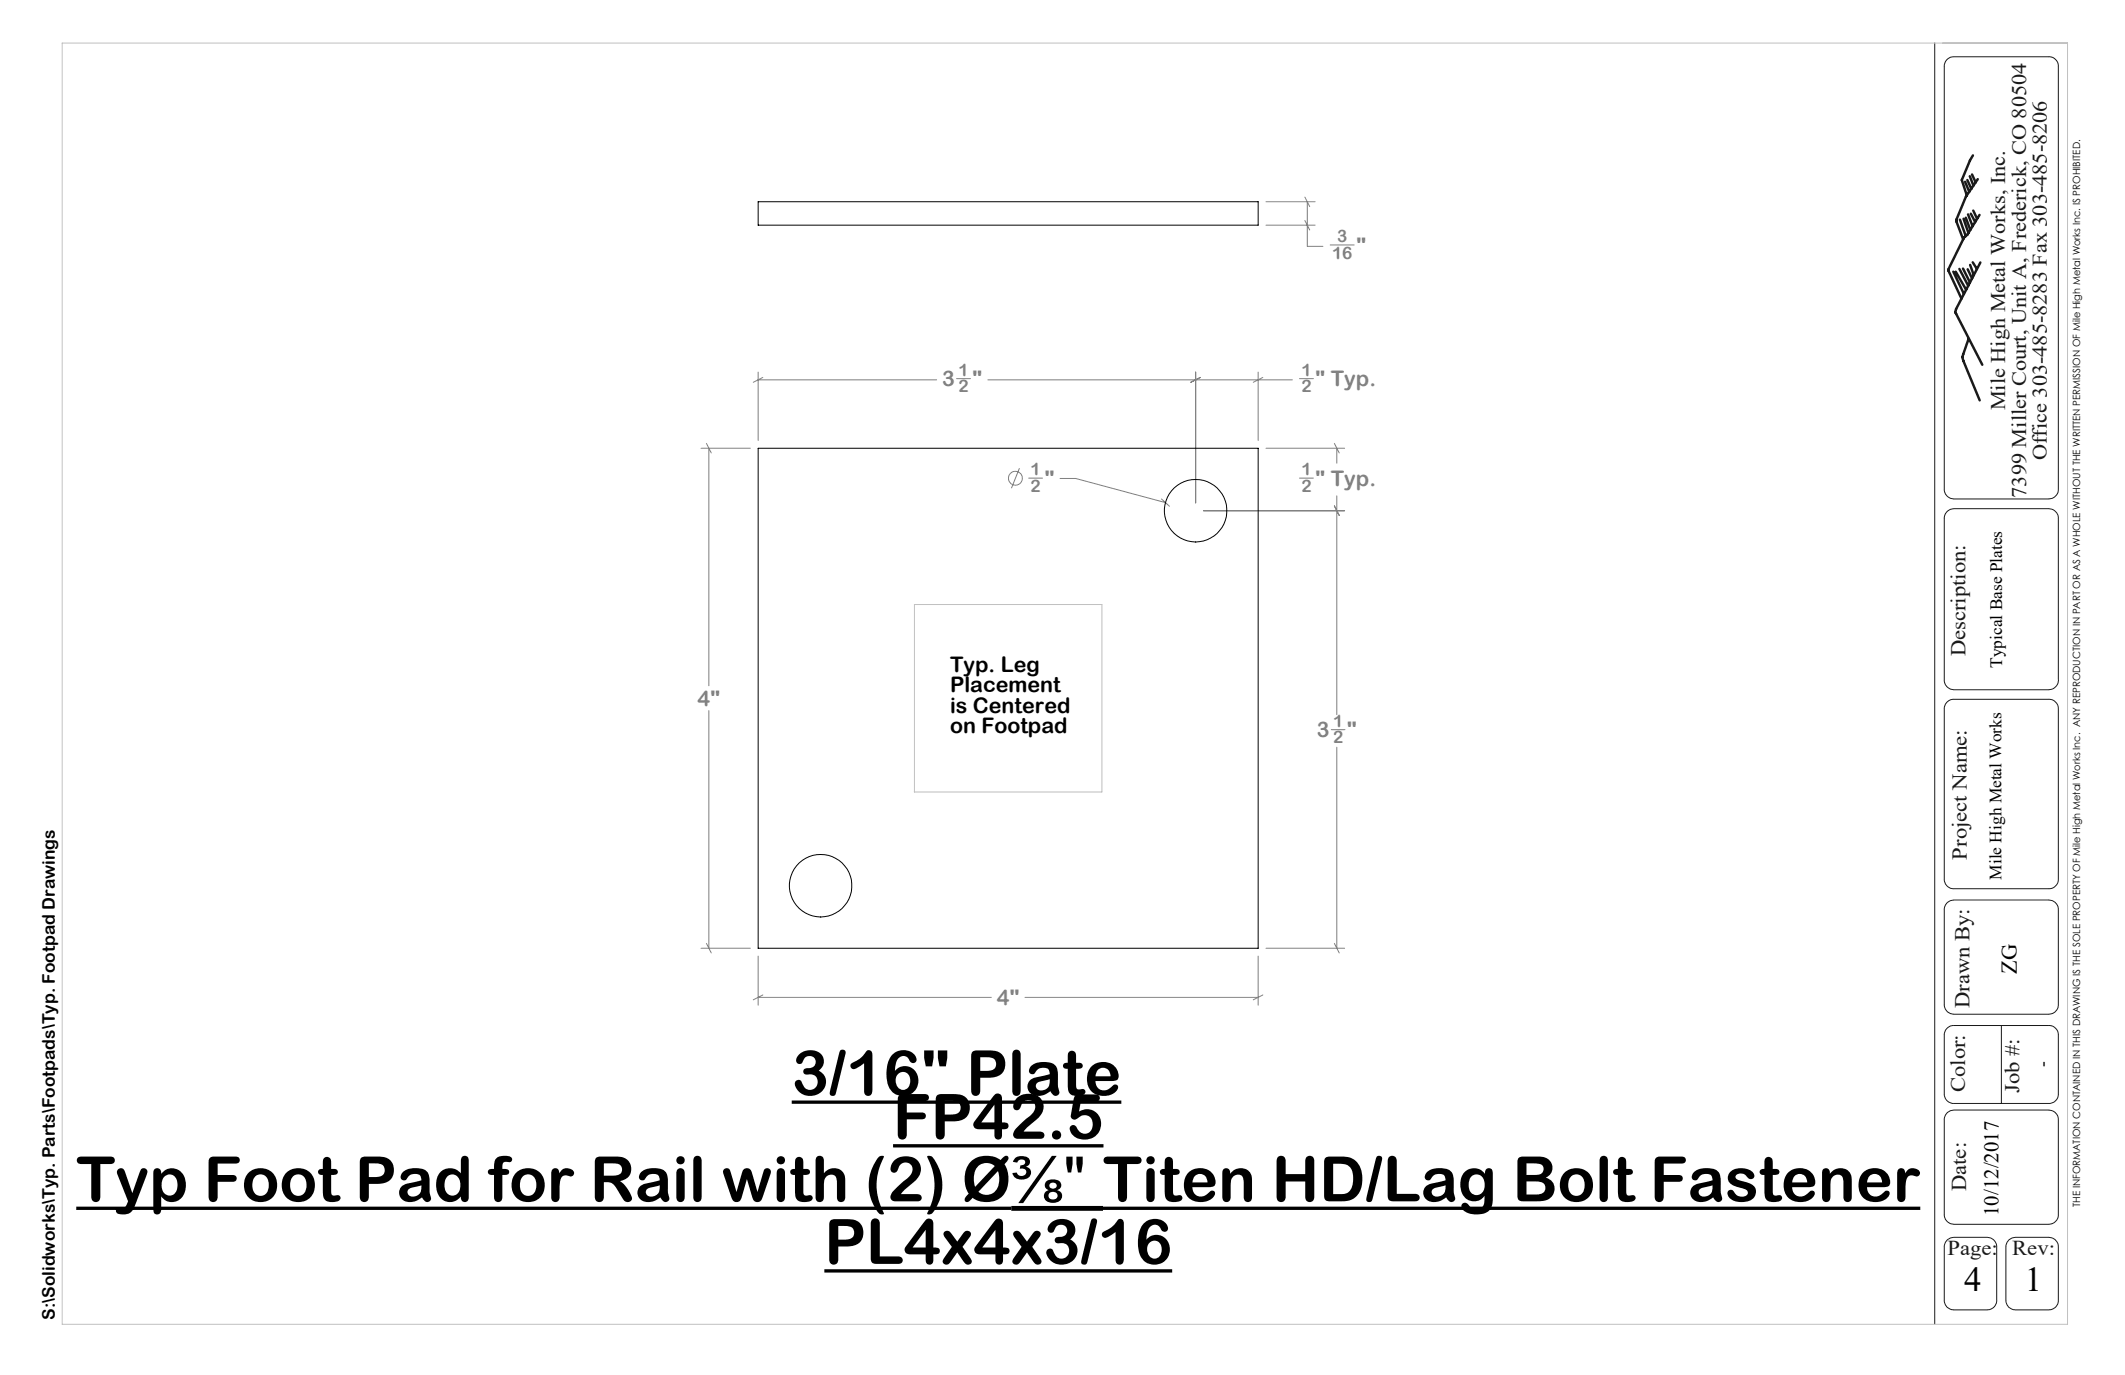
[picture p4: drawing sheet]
<svg xmlns="http://www.w3.org/2000/svg" width="432mm" height="279mm" viewBox="0 0 432 279" stroke-linecap="round" stroke-linejoin="round" font-family="sans-serif">
<g fill="none" stroke="#808080" stroke-width=".2">
<path d="M257.2 45.8h10M257.2 41h10M265.1 44.8l1 1.9M265.1 40l1 2M265.6 41v9.1h3.2M270.3 49.8h4.9M154.1 75.6v13.9M154.1 77.2h36.2M155 76.7l-1.9 1M194.4 76.9h2.8M200.7 77.2h61.9M243 75.6v26.6"/>
<path d="M243.9 76.7l-1.9 1M255.7 75.6v13.9M256.6 76.7l-1.9 1M264.1 76.9h2.8M142.5 91.1h10M143.5 90.1l1 1.9M144 91.1v48.2M207.2 95.1l-1.7 4.1M209 97.2h2.8M215.4 97.2h3.2l18.2 4.9M257.2 91.1h16M264.1 97.2h2.8"/>
<path d="M271.1 90.1l1 1.9M271.6 91.1v3M236 101.4l1.6 1.5M244.5 103.8h28.7M271.1 102.8l1 1.9M271.6 100.8v44.4M144 144.4v48.3M270.5 148.3h2.8M271.6 151.8v40.9M142.5 192.7h10M143.5 191.7l1 1.9M154.1 194.3v10"/>
<path d="M255.7 194.3v10M257.2 192.7h16M271.1 191.7l1 1.9M154.1 202.7h47.3M155 202.2l-1.9 1M208.3 202.7h47.4M256.6 202.2l-1.9 1"/>
<circle cx="206.3" cy="97.2" r="1.42"/>
</g>
<path d="M160.9 224h67M181.5 232.8h42.7M15.5 245.5h190M167.5 258.2h70.7M224.1 245.5h166.1" fill="none" stroke="#000" stroke-width=".67" stroke-linecap="butt"/>
<path d="M205.5 245.5h18.6" fill="none" stroke="#000" stroke-width=".99" stroke-linecap="butt"/>
<path d="M393.1 8.7v260.3M395.7 12l.5-.3 .6-.2h19.5a1.92 1.92 0 0 1 2 2v85.9a1.98 1.98 0 0 1-2 2h-19.3a1.99 1.99 0 0 1-1.9-2v-85.9a1.97 1.97 0 0 1 .6-1.5zM395.7 103.9l.5-.4 .8-.1h19.3a1.99 1.99 0 0 1 2 1.9v32.7a1.99 1.99 0 0 1-2 2.2h-19.3a1.99 1.99 0 0 1-1.9-2v-32.9a1.98 1.98 0 0 1 .6-1.4zM395.6 142.7a1.8 1.8 0 0 1 1.4-.6h19.3a1.92 1.92 0 0 1 2 1.9v34.6a1.92 1.92 0 0 1-2 2h-19.3a1.92 1.92 0 0 1-1.9-2v-34.8zM395.7 183.4l.7-.4 .6-.1h19.3a1.92 1.92 0 0 1 2 1.9v19.4a1.98 1.98 0 0 1-2 1.9h-19.3a1.92 1.92 0 0 1-1.9-1.9v-19.6l.2-.7zM395.6 209a1.8 1.8 0 0 1 1.4-.6h19.3a1.92 1.92 0 0 1 2 1.9v12a1.92 1.92 0 0 1-2 1.9h-19.5a1.94 1.94 0 0 1-1.7-1.9v-12.2zM406.7 208.4v15.8M395.7 226.1l.7-.4 .6-.1h19.3a1.92 1.92 0 0 1 2 1.9v19.3a1.98 1.98 0 0 1-2 2h-19.3a1.99 1.99 0 0 1-1.9-2v-19.5l.2-.7zM395.7 251.9l.7-.4 .6-.1h6.8a1.92 1.92 0 0 1 1.9 2v11a1.94 1.94 0 0 1-1.9 1.8l-7-.1a1.87 1.87 0 0 1-1.7-1.9v-11l.2-.8zM408.2 251.9l.7-.4 .6-.1h6.8a1.92 1.92 0 0 1 2 2v10.8a1.92 1.92 0 0 1-2 2l-7-.1a1.87 1.87 0 0 1-1.7-1.9v-11l.2-.8z" fill="none" stroke="#191924" stroke-width=".2"/>
<g fill="none" stroke="#191924" stroke-width=".5">
<path d="M399.3 36.9l.9 2.1M399.8 36.6l.8 1.8M400.3 35.8l.7 1.9M400.7 35.5l.8 1.6M400.9 31.6l-.6 1-1.7 4 1.1 3.1M401.9 36.4l-2.4 3.5-2 4.7v.4l1.4 3.6M396.9 55.2l2.2 4.5M397.4 55.2l2.1 3.7M398.1 54.6l1.8 3.5M398.3 44.6l1.2 3.4M398.9 54.6l1.4 2.8M399 44.4l1 2.9"/>
<path d="M399.5 44.2l.9 2.5M399.8 54.7l.9 1.9M399.9 43.6l.9 2.4M400.3 53.8l.8 2.1M400.5 43.4l.9 1.7M400.9 53.3l.8 1.3M401 42.8l.7 1.6M402.2 43.7l-2.4 4-.7 .6-3.2 6.5 2.7 5.9M402.4 53.3l-4.9 9.5-.2 .7 5.5 10.6M400 68.9l-1.3 3.7 3.6 8.8"/>
</g>
<path d="M12.6 8.7h407.5v260.4h-407.5zM185.8 122.8h38.1v38.1h-38.1z" fill="none" stroke="#c0c0c0" stroke-width=".2"/>
<g fill="none" stroke="#000" stroke-width=".2">
<path d="M154.1 41h101.6v4.8h-101.6zM154.1 91.1h101.6v101.6h-101.6z"/>
<circle cx="243" cy="103.8" r="6.4"/>
<circle cx="166.8" cy="180" r="6.4"/>
</g>
<g font-size="12.7">
<text x="160.9" y="222.5">3/16&quot; Plate</text>
<text x="181.5" y="231.4">FP42.5</text>
<text x="15.5" y="244.1">Typ Foot Pad for Rail with (2) Ø⅜&quot; Titen HD/Lag Bolt Fastener</text>
<text x="167.5" y="256.8">PL4x4x3/16</text>
</g>
<g font-size="7.1">
<text x="399.1" y="262.4">4</text>
<text x="411.5" y="262.4">1</text>
</g>
<text font-size="4.6" x="409.8" y="197.9" transform="rotate(-90 409.8 197.9)">ZG</text>
<g font-size="4.4" fill="#808080">
<text x="275.6" y="51.3">&quot;</text>
<text x="191.4" y="78.5">3</text>
<text x="197.6" y="78.5">&quot;</text>
<text x="267.3" y="78.5">&quot; Typ.</text>
<text x="212.2" y="98.7">&quot;</text>
<text x="267.3" y="98.7">&quot; Typ.</text>
<text x="141.7" y="143.4">4&quot;</text>
<text x="267.6" y="149.8">3</text>
<text x="273.7" y="149.8">&quot;</text>
<text x="202.5" y="204.2">4&quot;</text>
</g>
<g font-size="4.4">
<text x="193.1" y="136.5">Typ. Leg</text>
<text x="193.1" y="140.6">Placement</text>
<text x="193.1" y="144.8">is Centered</text>
<text x="193.1" y="149">on Footpad</text>
</g>
<g font-size="4.3" fill="#191924">
<text x="399.4" y="133.4" transform="rotate(-90 399.4 133.4)">Description:</text>
<text x="399.7" y="174.7" transform="rotate(-90 399.7 174.7)">Project Name:</text>
<text x="400.2" y="204.9" transform="rotate(-90 400.2 204.9)">Drawn By:</text>
<text x="399.3" y="221.9" transform="rotate(-90 399.3 221.9)">Color:</text>
<text x="410.4" y="222.1" transform="rotate(-90 410.4 222.1)">Job #:</text>
<text x="399.5" y="242.1" transform="rotate(-90 399.5 242.1)">Date:</text>
<text x="395.8" y="254.9">Page:</text>
<text x="408.9" y="254.9">Rev:</text>
</g>
<g font-size="4.2" fill="#191924">
<text x="407.5" y="83.4" transform="rotate(-90 407.5 83.4)">Mile High Metal Works, Inc.</text>
<text x="415.9" y="93.5" transform="rotate(-90 415.9 93.5)">Office 303-485-8283 Fax 303-485-8206</text>
<text x="411.7" y="101.1" transform="rotate(-90 411.7 101.1)">7399 Miller Court, Unit A, Frederick, CO 80504</text>
</g>
<text font-size="4.2" x="406.1" y="247.1" transform="rotate(-90 406.1 247.1)">10/12/2017</text>
<g font-size="3.5" fill="#808080">
<text x="270.7" y="52.6">16</text>
<text x="271.7" y="49.2">3</text>
<text x="194.8" y="76.4">1</text>
<text x="264.5" y="76.4">1</text>
<text x="194.8" y="79.7">2</text>
<text x="264.5" y="79.7">2</text>
<text x="209.4" y="96.6">1</text>
<text x="209.4" y="99.9">2</text>
<text x="264.5" y="96.6">1</text>
<text x="264.5" y="99.9">2</text>
<text x="270.9" y="147.7">1</text>
<text x="270.9" y="151">2</text>
</g>
<g font-size="3.5">
<text x="406.8" y="135.7" transform="rotate(-90 406.8 135.7)">Typical Base Plates</text>
<text x="406.7" y="178.8" transform="rotate(-90 406.7 178.8)">Mile High Metal Works</text>
<text x="416.2" y="216.9" transform="rotate(-90 416.2 216.9)">-</text>
<text x="11.1" y="268.2" transform="rotate(-90 11.1 268.2)">S:\Solidworks\Typ. Parts\Footpads\Typ. Footpad Drawings</text>
</g>
<text font-size="2" x="422.7" y="245.3" transform="rotate(-90 422.7 245.3)">THE INFORMATION CONTAINED IN THIS DRAWING IS THE SOLE PROPERTY OF Mile High Metal Works Inc. ANY REPRODUCTION IN PART OR AS A WHOLE WITHOUT THE WRITTEN PERMISSION OF Mile High Metal Works Inc. IS PROHIBITED.</text>
</svg>
